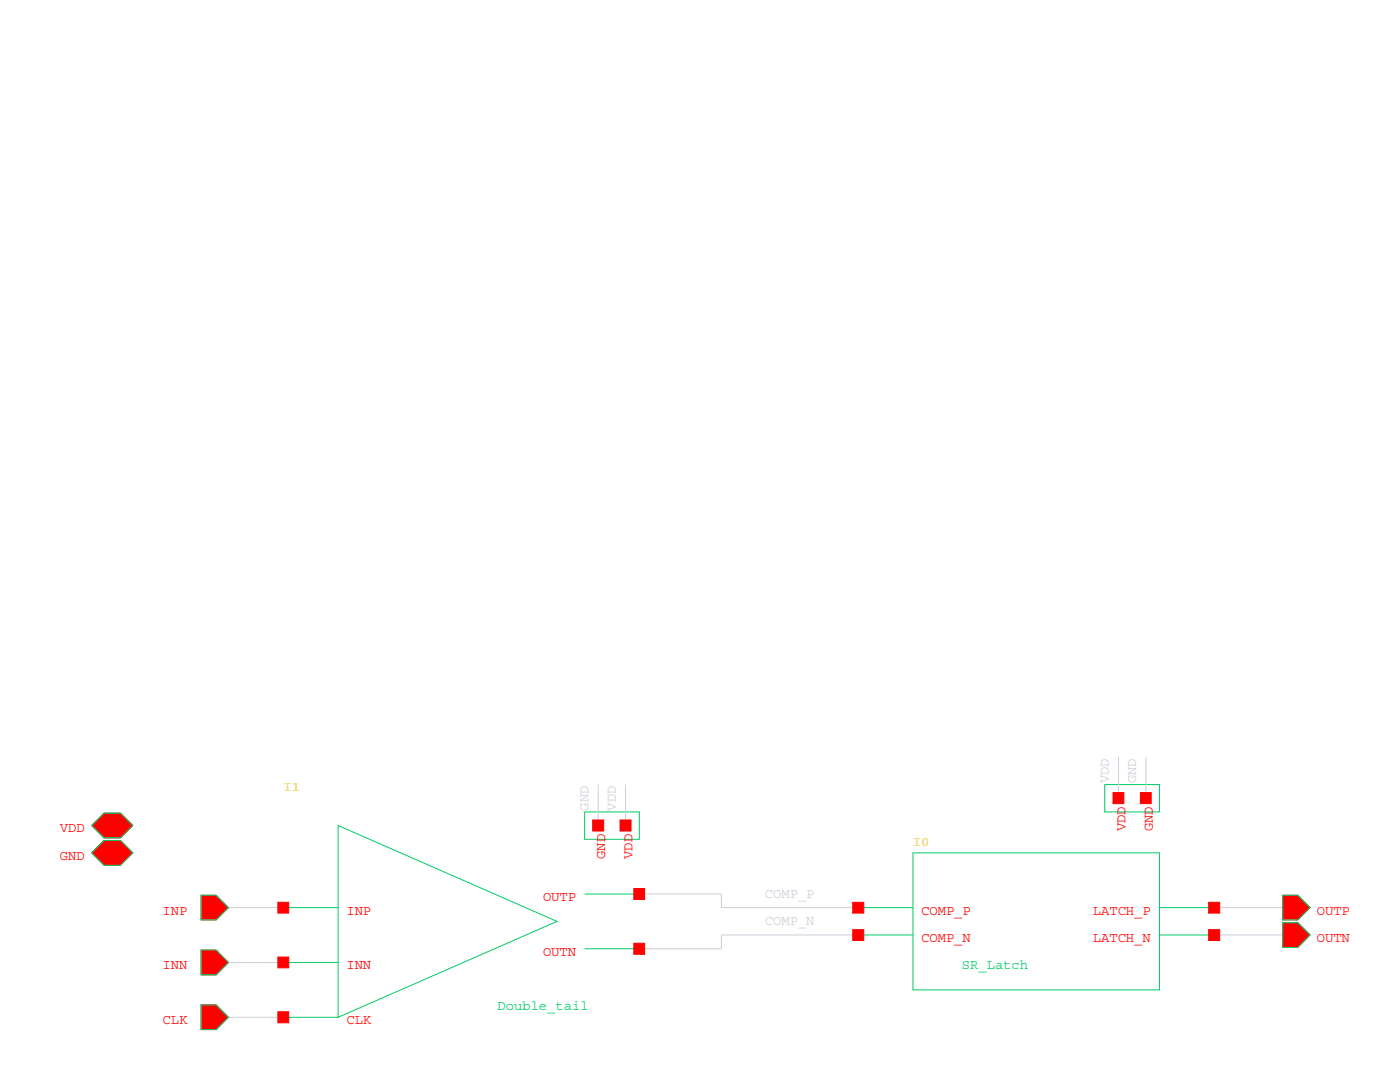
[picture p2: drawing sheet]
<svg xmlns="http://www.w3.org/2000/svg" width="279mm" height="216mm" viewBox="0 0 279 216" stroke-linecap="round" stroke-linejoin="round" font-family="sans-serif">
<g fill="none" stroke="#0c6" stroke-width=".2">
<path d="M220.5 156.5h10.9v5.5h-10.9zM18.3 170.2l2.4-2.5h3.3l2.5 2.5-2.5 2.4h-3.3zM18.3 164.7l2.4-2.4h3.3l2.5 2.4-2.5 2.5h-3.3zM40.1 178.6h3l2.5 2.5-2.5 2.5h-3zM67.5 164.7l43.7 19.2-43.7 19.1zM116.7 178.4h10.9M116.7 162h10.9v5.5h-10.9zM182.2 170.2h49.2v27.3h-49.2zM256 178.6h3l2.5 2.5-2.5 2.5h-3zM40.1 189.6h3l2.5 2.5-2.5 2.4h-3zM56.6 181.1h10.9M56.6 192.1h10.9"/>
<path d="M116.7 189.3h10.9M171.3 186.6h10.9M171.3 181.1h10.9M231.4 186.6h10.9M231.4 181.1h10.9M256 184.1h3l2.5 2.5-2.5 2.5h-3zM40.1 200.5h3l2.5 2.5-2.5 2.4h-3zM56.6 203h10.9"/>
</g>
<path d="M119.4 156.5v8.2M124.8 156.5v8.2M223.2 151v8.3M228.7 151v8.3M127.6 178.4h16.4v2.7h27.3M45.6 192.1h11M45.6 181.1h11M171.3 186.6h-27.3v2.7h-16.4M242.3 181.1h13.7M242.3 186.6h13.7M45.6 203h11" fill="none" stroke="#ccccd9" stroke-width=".2"/>
<g fill="#f00" stroke="#f00" stroke-width=".2">
<path d="M40.1 200.5h3l2.5 2.5-2.5 2.4h-3z"/>
<path d="M40.1 189.6h3l2.5 2.5-2.5 2.4h-3z"/>
<path d="M256 184.1h3l2.5 2.5-2.5 2.5h-3z"/>
<path d="M40.1 178.6h3l2.5 2.5-2.5 2.5h-3z"/>
<path d="M256 178.6h3l2.5 2.5-2.5 2.5h-3z"/>
<path d="M18.3 170.2l2.4-2.5h3.3l2.5 2.5-2.5 2.4h-3.3z"/>
<path d="M18.3 164.7l2.4-2.4h3.3l2.5 2.4-2.5 2.5h-3.3z"/>
<path d="M170.2 185.5h2.2v2.2h-2.2z"/>
<path d="M170.2 180h2.2v2.2h-2.2z"/>
<path d="M222.1 158.2h2.2v2.2h-2.2z"/>
<path d="M227.6 158.2h2.1v2.2h-2.1z"/>
<path d="M241.2 185.5h2.2v2.2h-2.2z"/>
<path d="M241.2 180h2.2v2.2h-2.2z"/>
<path d="M55.5 201.9h2.1v2.2h-2.1z"/>
<path d="M55.5 191h2.1v2.1h-2.1z"/>
<path d="M55.5 180h2.1v2.2h-2.1z"/>
<path d="M118.3 163.6h2.2v2.2h-2.2z"/>
<path d="M123.7 163.6h2.2v2.2h-2.2z"/>
<path d="M126.5 188.2h2.2v2.2h-2.2z"/>
<path d="M126.5 177.3h2.2v2.2h-2.2z"/>
</g>
<g font-size="2.8" fill="#d9cc00">
<text x="56.6" y="157.9">I1</text>
<text x="182.2" y="168.8">I0</text>
</g>
<g font-size="2.8" fill="#ccccd9">
<text x="117.5" y="161.8" transform="rotate(-90 117.5 161.8)">GND</text>
<text x="122.9" y="161.8" transform="rotate(-90 122.9 161.8)">VDD</text>
<text x="221.3" y="156.3" transform="rotate(-90 221.3 156.3)">VDD</text>
<text x="226.7" y="156.3" transform="rotate(-90 226.7 156.3)">GND</text>
<text x="152.7" y="179.2">COMP_P</text>
<text x="152.7" y="184.7">COMP_N</text>
</g>
<g font-size="2.8" fill="#f00">
<text x="11.9" y="166.1">VDD</text>
<text x="224.6" y="165.9" transform="rotate(-90 224.6 165.9)">VDD</text>
<text x="230.1" y="165.9" transform="rotate(-90 230.1 165.9)">GND</text>
<text x="11.9" y="171.6">GND</text>
<text x="120.8" y="171.4" transform="rotate(-90 120.8 171.4)">GND</text>
<text x="126.2" y="171.4" transform="rotate(-90 126.2 171.4)">VDD</text>
<text x="108.4" y="179.8">OUTP</text>
<text x="32.4" y="182.5">INP</text>
<text x="69.1" y="182.5">INP</text>
<text x="183.9" y="182.5">COMP_P</text>
<text x="218.1" y="182.5">LATCH_P</text>
<text x="262.8" y="182.5">OUTP</text>
<text x="108.4" y="190.7">OUTN</text>
<text x="183.9" y="187.9">COMP_N</text>
<text x="218.1" y="187.9">LATCH_N</text>
<text x="262.8" y="187.9">OUTN</text>
<text x="32.4" y="193.4">INN</text>
<text x="69.1" y="193.4">INN</text>
<text x="32.4" y="204.4">CLK</text>
<text x="69.1" y="204.4">CLK</text>
</g>
<g font-size="2.8" fill="#0c6">
<text x="192" y="193.4">SR_Latch</text>
<text x="99.3" y="201.6">Double_tail</text>
</g>
</svg>
